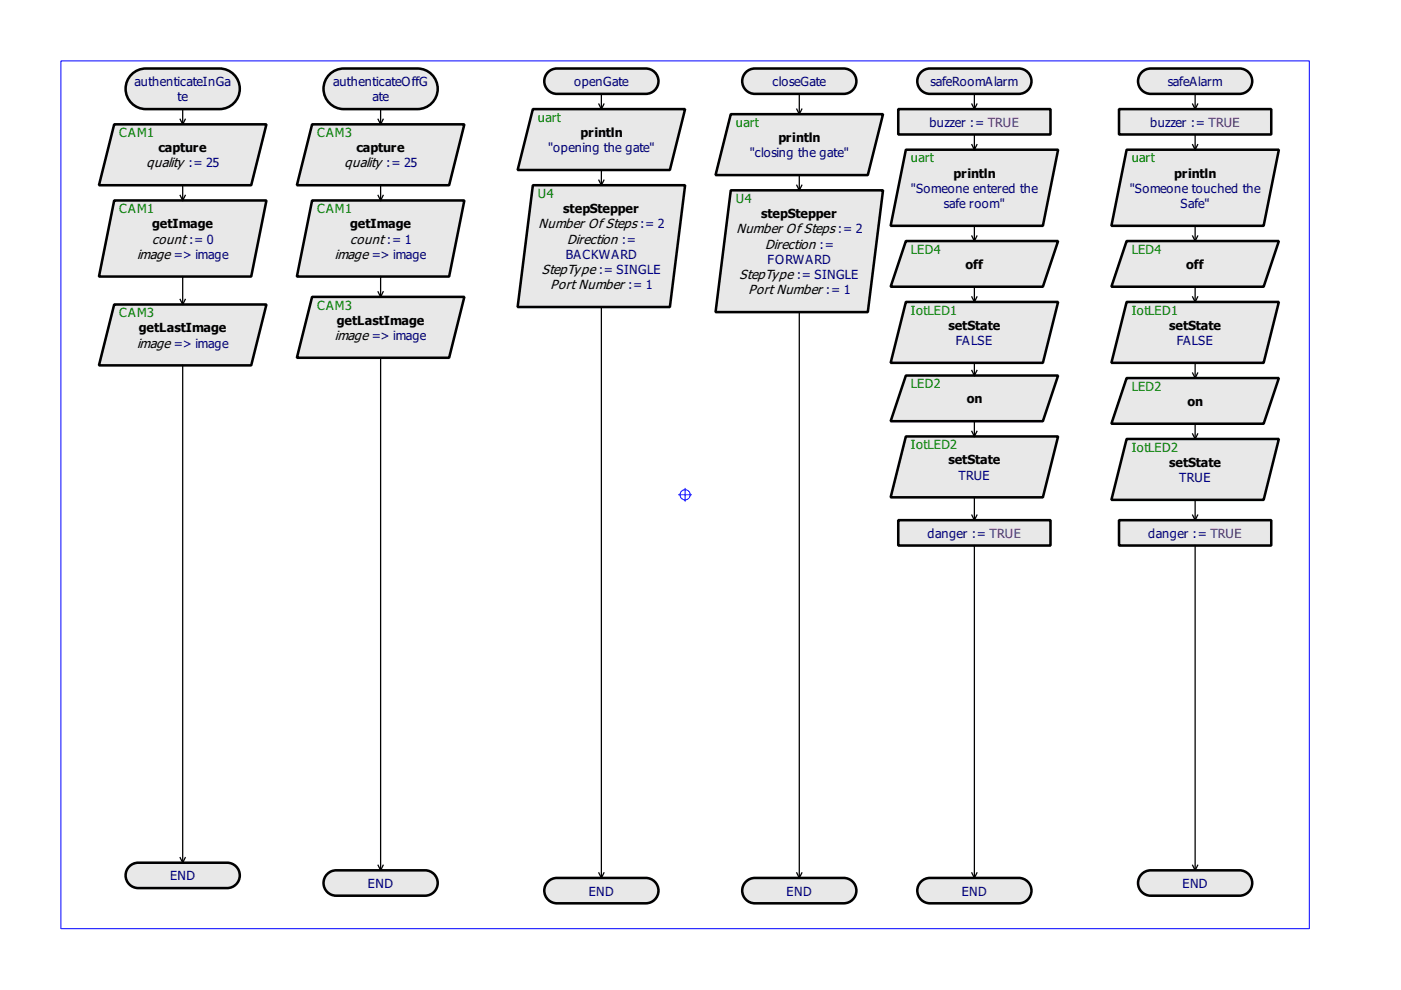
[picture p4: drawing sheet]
<svg xmlns="http://www.w3.org/2000/svg" width="297mm" height="210mm" viewBox="0 0 297 210" stroke-linecap="round" stroke-linejoin="round" font-family="sans-serif">
<path d="M12.9 12.9h264.7v184h-264.7z" fill-rule="evenodd" fill="#fff" stroke="#00f" stroke-width=".21"/>
<g fill="none" stroke="#00f" stroke-width=".21">
<path d="M143.9 104.9h2.7M145.3 103.6v2.7"/>
<circle cx="145.3" cy="104.9" r="1.08"/>
</g>
<g fill="#e8e8e8" stroke="#000" stroke-width=".54">
<path d="M241.9 15.5a2.68 2.68 0 0 1 2.1-1h18.8a2.69 2.69 0 0 1 2.7 2.7 2.69 2.69 0 0 1-2.7 2.7h-18.8a2.69 2.69 0 0 1-2.4-1.5 2.69 2.69 0 0 1 .3-2.9z" fill-rule="evenodd"/>
<path d="M241.9 185.5a2.68 2.68 0 0 1 2.1-1h18.8a2.69 2.69 0 0 1 2.7 2.7 2.69 2.69 0 0 1-2.7 2.7h-18.8a2.69 2.69 0 0 1-2.4-1.5 2.69 2.69 0 0 1 .3-2.9z" fill-rule="evenodd"/>
<path d="M238.9 31.7h32.2l-3.2 16.2h-32.3z" fill-rule="evenodd"/>
<path d="M238.9 80.2h32.2l-3.2 9.6h-32.3z" fill-rule="evenodd"/>
<path d="M238.9 51.1h32.2l-3.2 9.7h-32.3z" fill-rule="evenodd"/>
<path d="M238.9 93.1h32.2l-3.2 12.9h-32.3z" fill-rule="evenodd"/>
<path d="M195.1 15.5a2.68 2.68 0 0 1 2.1-1h18.8a2.69 2.69 0 0 1 2.7 2.7 2.69 2.69 0 0 1-2.7 2.7h-18.8a2.69 2.69 0 0 1-2.5-1.5 2.69 2.69 0 0 1 .4-2.9z" fill-rule="evenodd"/>
<path d="M195.1 187.2a2.68 2.68 0 0 1 2.1-1.1h18.8a2.69 2.69 0 0 1 2.7 2.7 2.69 2.69 0 0 1-2.7 2.7h-18.8a2.69 2.69 0 0 1-2.5-1.5 2.69 2.69 0 0 1 .4-2.8z" fill-rule="evenodd"/>
<path d="M192.1 31.7h32.2l-3.2 16.2h-32.3z" fill-rule="evenodd"/>
<path d="M192.1 51.1h32.2l-3.2 9.7h-32.3z" fill-rule="evenodd"/>
<path d="M192.1 79.6h32.2l-3.2 9.7h-32.3z" fill-rule="evenodd"/>
<path d="M192.1 92.5h32.2l-3.2 12.9h-32.3z" fill-rule="evenodd"/>
<path d="M190.4 23.1h32.3v5.4h-32.3z" fill-rule="evenodd"/>
<path d="M237.3 23.1h32.2v5.4h-32.2z" fill-rule="evenodd"/>
<path d="M158 15.5a2.68 2.68 0 0 1 2.1-1h18.8a2.69 2.69 0 0 1 2.7 2.7 2.69 2.69 0 0 1-2.7 2.7h-18.8a2.69 2.69 0 0 1-2.5-1.5 2.69 2.69 0 0 1 .4-2.9z" fill-rule="evenodd"/>
<path d="M158 187.2a2.68 2.68 0 0 1 2.1-1.1h18.8a2.69 2.69 0 0 1 2.7 2.7 2.69 2.69 0 0 1-2.7 2.7h-18.8a2.69 2.69 0 0 1-2.5-1.5 2.69 2.69 0 0 1 .4-2.8z" fill-rule="evenodd"/>
<path d="M116 15.5a2.68 2.68 0 0 1 2.1-1h18.8a2.69 2.69 0 0 1 2.7 2.7 2.69 2.69 0 0 1-2.7 2.7h-18.8a2.69 2.69 0 0 1-2.4-1.5 2.69 2.69 0 0 1 .3-2.9z" fill-rule="evenodd"/>
<path d="M116 187.2a2.68 2.68 0 0 1 2.1-1.1h18.8a2.69 2.69 0 0 1 2.7 2.7 2.69 2.69 0 0 1-2.7 2.7h-18.8a2.69 2.69 0 0 1-2.4-1.5 2.69 2.69 0 0 1 .3-2.8z" fill-rule="evenodd"/>
<path d="M154.9 40.3h32.3l-3.2 25.9h-32.3z" fill-rule="evenodd"/>
<path d="M113 39.3h32.3l-3.3 25.8h-32.3z" fill-rule="evenodd"/>
<path d="M69.6 16.1a4.3 4.3 0 0 1 3.3-1.6h15.6a4.3 4.3 0 0 1 4.3 4.3 4.3 4.3 0 0 1-4.3 4.3h-15.6a4.3 4.3 0 0 1-3.9-2.5 4.3 4.3 0 0 1 .6-4.5z" fill-rule="evenodd"/>
<path d="M27.6 16.1a4.3 4.3 0 0 1 3.3-1.6h15.6a4.3 4.3 0 0 1 4.3 4.3 4.3 4.3 0 0 1-4.3 4.3h-15.6a4.3 4.3 0 0 1-3.9-2.5 4.3 4.3 0 0 1 .6-4.5z" fill-rule="evenodd"/>
<path d="M27.2 183.9a2.68 2.68 0 0 1 2.1-1h18.8a2.69 2.69 0 0 1 2.7 2.7 2.69 2.69 0 0 1-2.7 2.7h-18.8a2.69 2.69 0 0 1-2.4-1.5 2.69 2.69 0 0 1 .3-2.9z" fill-rule="evenodd"/>
<path d="M69.2 185.5a2.68 2.68 0 0 1 2.1-1h18.8a2.69 2.69 0 0 1 2.7 2.7 2.69 2.69 0 0 1-2.7 2.7h-18.8a2.69 2.69 0 0 1-2.4-1.5 2.69 2.69 0 0 1 .3-2.9z" fill-rule="evenodd"/>
<path d="M24.2 26.4h32.3l-3.2 12.9h-32.3z" fill-rule="evenodd"/>
<path d="M66.2 26.4h32.3l-3.3 12.9h-32.3z" fill-rule="evenodd"/>
<path d="M24.2 64.6h32.3l-3.2 12.9h-32.3z" fill-rule="evenodd"/>
<path d="M66.2 62.9h32.3l-3.3 13h-32.3z" fill-rule="evenodd"/>
<path d="M24.2 42.5h32.3l-3.2 16.1h-32.3z" fill-rule="evenodd"/>
<path d="M66.2 42.5h32.3l-3.3 16.1h-32.3z" fill-rule="evenodd"/>
<path d="M192.1 64h32.2l-3.2 12.9h-32.3z" fill-rule="evenodd"/>
<path d="M238.9 64h32.2l-3.2 12.9h-32.3z" fill-rule="evenodd"/>
<path d="M190.4 110.3h32.3v5.4h-32.3z" fill-rule="evenodd"/>
<path d="M237.3 110.3h32.2v5.4h-32.2z" fill-rule="evenodd"/>
<path d="M113 23.1h32.3l-3.3 12.9h-32.3z" fill-rule="evenodd"/>
<path d="M154.9 24.2h32.3l-3.2 12.9h-32.3z" fill-rule="evenodd"/>
</g>
<g fill="none" stroke="#000" stroke-width=".27">
<path d="M127.5 19.9v3.2M169.5 19.9v4.3M206.6 19.9v3.2M253.4 19.9v3.2M38.2 25.3l.5 1.1M38.7 23.1v3.3M38.7 39.3v3.2M39.3 25.3l-.6 1.1M80.2 25.3l.5 1.1M80.7 23.1v3.3M80.7 39.3v3.2M81.2 25.3l-.5 1.1"/>
<path d="M127 22.1l.5 1M127 38.2l.5 1.1M127.5 36v3.3M128 22.1l-.5 1M128 38.2l-.5 1.1M168.9 23.1l.6 1.1M168.9 39.3l.6 1M169.5 37.1v3.2M170 23.1l-.5 1.1M170 39.3l-.5 1M206 22.1l.6 1M206 30.7l.6 1"/>
<path d="M206.6 28.5v3.2M207.1 22.1l-.5 1M207.1 30.7l-.5 1M252.9 22.1l.5 1M252.9 30.7l.5 1M253.4 28.5v3.2M253.9 22.1l-.5 1M253.9 30.7l-.5 1M38.2 41.4l.5 1.1M38.7 58.6v6M39.3 41.4l-.6 1.1M80.2 41.4l.5 1.1"/>
<path d="M80.7 58.6v4.3M81.2 41.4l-.5 1.1M206 50l.6 1.1M206.6 47.9v3.2M207.1 50l-.5 1.1M252.9 50l.5 1.1M253.4 47.9v3.2M253.9 50l-.5 1.1M38.2 63.5l.5 1.1M38.7 77.5v105.4M39.3 63.5l-.6 1.1M80.2 61.9l.5 1"/>
<path d="M80.7 75.9v108.6M81.2 61.9l-.5 1M127.5 65.1v121M169.5 66.2v119.9M206 62.9l.6 1.1M206 78.5l.6 1.1M206.6 60.8v3.2M206.6 76.9v2.7M207.1 62.9l-.5 1.1M207.1 78.5l-.5 1.1M252.9 62.9l.5 1.1M252.9 79.1l.5 1.1"/>
<path d="M253.4 60.8v3.2M253.4 76.9v3.3M253.9 62.9l-.5 1.1M253.9 79.1l-.5 1.1M206 91.5l.6 1M206.6 89.3v3.2M207.1 91.5l-.5 1M252.9 92l.5 1.1M253.4 89.8v3.3M253.9 92l-.5 1.1M206 109.2l.6 1.1M206.6 105.4v4.9"/>
<path d="M206.6 115.7v70.4M207.1 109.2l-.5 1.1M252.9 109.2l.5 1.1M253.4 106v4.3M253.4 115.7v68.8M253.9 109.2l-.5 1.1M38.2 181.8l.5 1.1M39.3 181.8l-.6 1.1M80.2 183.5l.5 1M81.2 183.5l-.5 1M127 185.1l.5 1M128 185.1l-.5 1"/>
<path d="M168.9 185.1l.6 1M170 185.1l-.5 1M206 185.1l.6 1M207.1 185.1l-.5 1M252.9 183.5l.5 1M253.9 183.5l-.5 1"/>
</g>
<g font-size="3.4">
<text x="31.1" y="35.5">quality := 25</text>
<text x="73" y="35.5">quality := 25</text>
<text x="32.3" y="51.6">count := 0</text>
<text x="74.2" y="51.6">count := 1</text>
<text x="114.2" y="48.4">Number Of Steps := 2</text>
<text x="120.2" y="51.6">Direction :=</text>
<text x="156.2" y="49.5">Number Of Steps := 2</text>
<text x="162.2" y="52.7">Direction :=</text>
<text x="29.1" y="54.9">image =&gt; image</text>
<text x="71" y="54.9">image =&gt; image</text>
<text x="114.9" y="58.1">StepType := SINGLE</text>
<text x="156.8" y="59.2">StepType := SINGLE</text>
<text x="116.7" y="61.3">Port Number := 1</text>
<text x="158.7" y="62.4">Port Number := 1</text>
<text x="29.1" y="73.7">image =&gt; image</text>
<text x="71" y="72.1">image =&gt; image</text>
</g>
<g font-size="3.2" fill="#000080">
<text x="28.5" y="18.3">authenticateInGa</text>
<text x="37.7" y="21.5">te</text>
<text x="70.6" y="18.3">authenticateOffG</text>
<text x="78.9" y="21.5">ate</text>
<text x="121.7" y="18.3">openGate</text>
<text x="163.8" y="18.3">closeGate</text>
<text x="197.3" y="18.3">safeRoomAlarm</text>
<text x="247.6" y="18.3">safeAlarm</text>
<text x="197" y="26.9">buzzer := TRUE</text>
<text x="243.8" y="26.9">buzzer := TRUE</text>
<text x="116.2" y="32.3">&quot;opening the gate&quot;</text>
<text x="159" y="33.4">&quot;closing the gate&quot;</text>
<text x="193.1" y="40.9">&quot;Someone entered the</text>
<text x="239.5" y="40.9">&quot;Someone touched the</text>
<text x="200.1" y="44.1">safe room&quot;</text>
<text x="250.3" y="44.1">Safe&quot;</text>
<text x="120" y="54.9">BACKWARD</text>
<text x="162.7" y="56">FORWARD</text>
<text x="202.7" y="73.2">FALSE</text>
<text x="249.5" y="73.2">FALSE</text>
<text x="203.2" y="101.7">TRUE</text>
<text x="250" y="102.2">TRUE</text>
<text x="196.6" y="114.1">danger := TRUE</text>
<text x="243.4" y="114.1">danger := TRUE</text>
<text x="36" y="186.7">END</text>
<text x="78" y="188.3">END</text>
<text x="124.8" y="189.9">END</text>
<text x="166.8" y="189.9">END</text>
<text x="203.9" y="189.9">END</text>
<text x="250.7" y="188.3">END</text>
</g>
<g font-size="3.2" fill="#008000">
<text x="25.3" y="29.1">CAM1</text>
<text x="67.2" y="29.1">CAM3</text>
<text x="114.1" y="25.8">uart</text>
<text x="156" y="26.9">uart</text>
<text x="193.1" y="34.4">uart</text>
<text x="239.9" y="34.4">uart</text>
<text x="114.1" y="42">U4</text>
<text x="25.3" y="45.2">CAM1</text>
<text x="67.2" y="45.2">CAM1</text>
<text x="156" y="43">U4</text>
<text x="193.1" y="53.8">LED4</text>
<text x="239.9" y="53.8">LED4</text>
<text x="67.2" y="65.6">CAM3</text>
<text x="25.3" y="67.2">CAM3</text>
<text x="193.1" y="66.7">IotLED1</text>
<text x="239.9" y="66.7">IotLED1</text>
<text x="193.1" y="82.3">LED2</text>
<text x="239.9" y="82.8">LED2</text>
<text x="193.1" y="95.2">IotLED2</text>
<text x="239.9" y="95.8">IotLED2</text>
</g>
<g font-size="3.2">
<text x="123.1" y="29.1">println</text>
<text x="33.6" y="32.3">capture</text>
<text x="75.6" y="32.3">capture</text>
<text x="165" y="30.1">println</text>
<text x="202.1" y="37.7">println</text>
<text x="249" y="37.7">println</text>
<text x="119.4" y="45.2">stepStepper</text>
<text x="161.4" y="46.3">stepStepper</text>
<text x="32.3" y="48.4">getImage</text>
<text x="74.2" y="48.4">getImage</text>
<text x="204.7" y="57">off</text>
<text x="251.5" y="57">off</text>
<text x="29.5" y="70.5">getLastImage</text>
<text x="71.4" y="68.9">getLastImage</text>
<text x="201.1" y="69.9">setState</text>
<text x="247.9" y="69.9">setState</text>
<text x="205" y="85.5">on</text>
<text x="251.8" y="86.1">on</text>
<text x="201.1" y="98.5">setState</text>
<text x="247.9" y="99">setState</text>
</g>
</svg>
